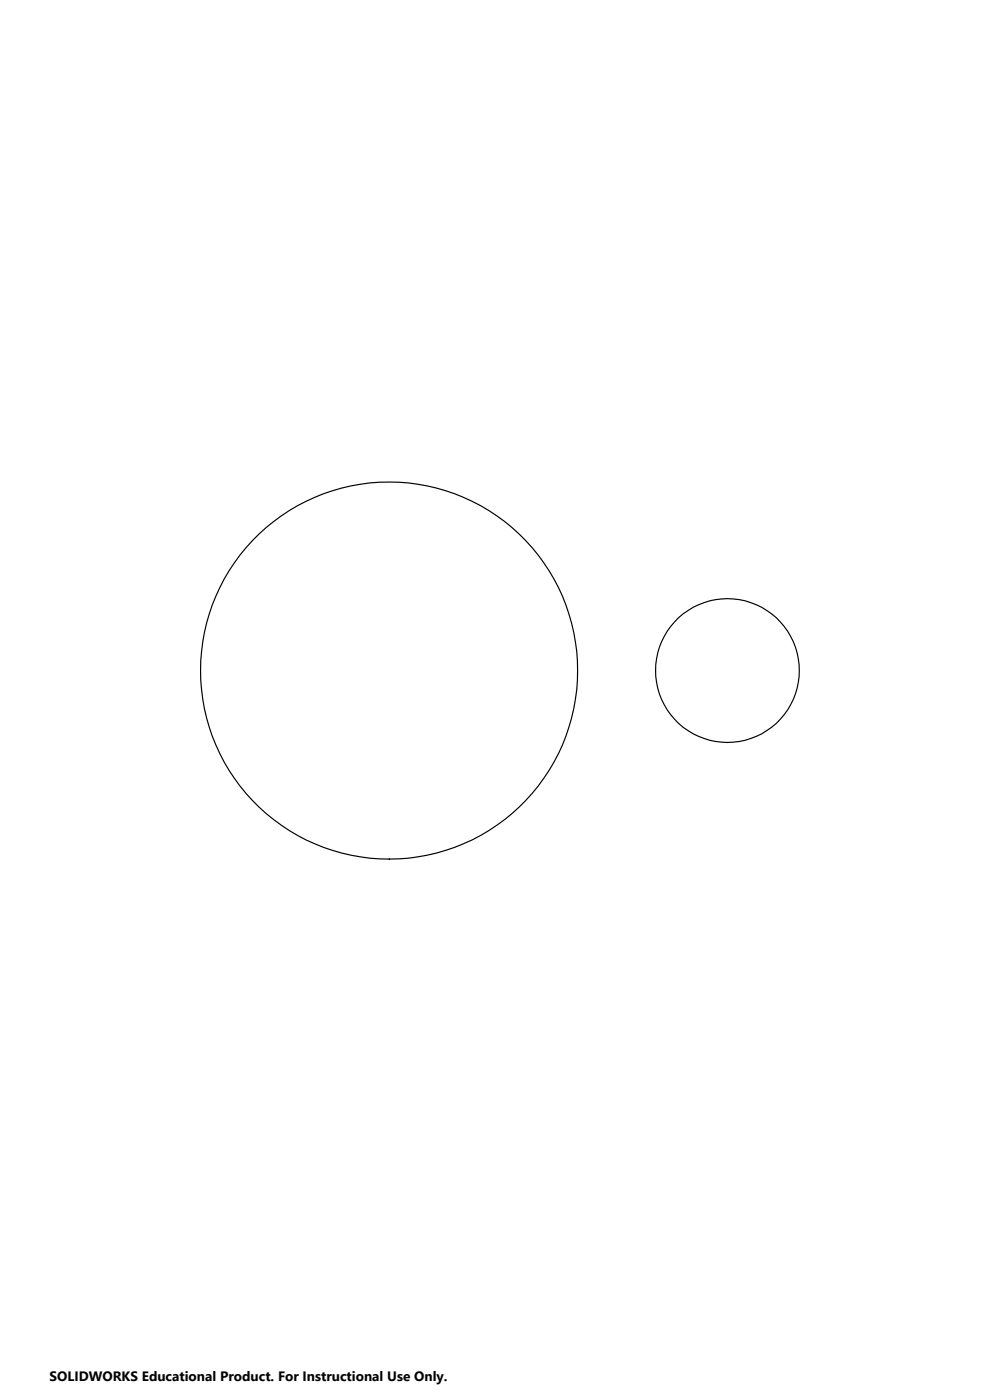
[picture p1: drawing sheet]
<svg xmlns="http://www.w3.org/2000/svg" width="210mm" height="297mm" viewBox="0 0 210 297" stroke-linecap="round" stroke-linejoin="round" font-family="sans-serif">
<g fill="none" stroke="#000" stroke-width=".25">
<circle cx="82.5" cy="142.2" r="40"/>
<circle cx="154.3" cy="142.3" r="15.3"/>
</g>
<text font-size="2.9" x="10.5" y="292.9">SOLIDWORKS Educational Product. For Instructional Use Only.</text>
</svg>
